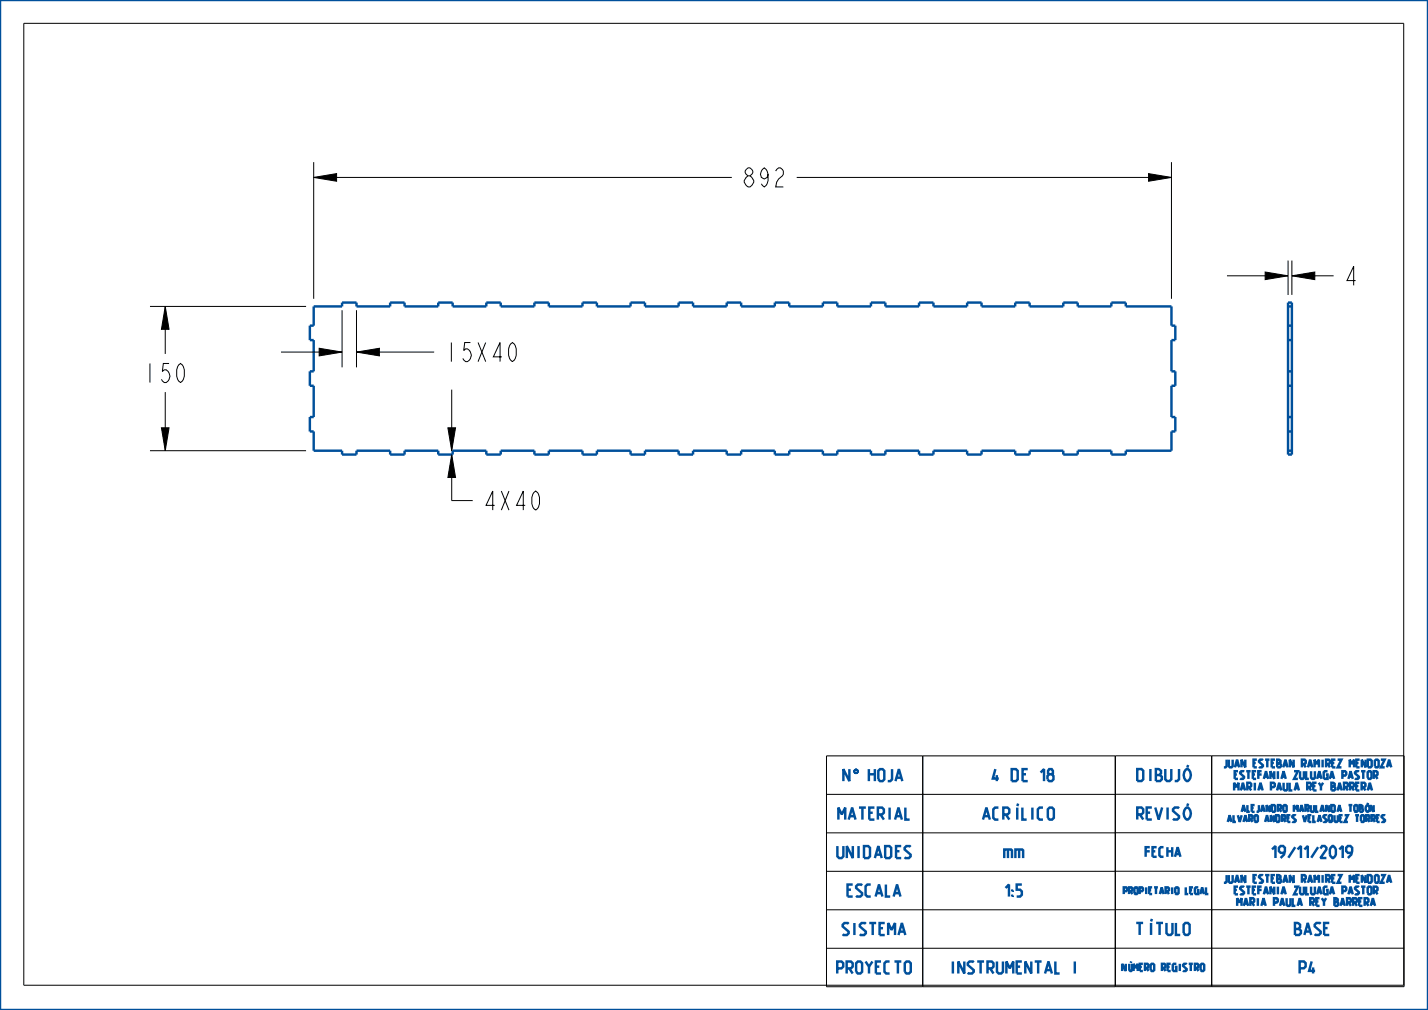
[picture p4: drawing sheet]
<svg xmlns="http://www.w3.org/2000/svg" width="297mm" height="210mm" viewBox="0 0 297 210" stroke-linecap="round" stroke-linejoin="round" font-family="sans-serif">
<path d="M65.2 36.9l4.8-.8v1.6zM238.9 36.1l4.7 .8-4.7 .8zM263.1 56.6l4.8 .7-4.8 .8zM268.7 57.3l4.8-.7v1.5zM34.4 63.7l.8 4.8h-1.6zM66.4 72.4l4.7 .8-4.7 .8zM74.1 73.2l4.8-.8v1.6zM33.6 88.9h1.6l-.8 4.8zM93.2 88.9h1.5l-.8 4.8zM93.9 94.5l.8 4.8h-1.5z" fill="#000"/>
<path d="M65.2 36.9l4.8-.8v1.6zM238.9 36.1l4.7 .8-4.7 .8zM263.1 56.6l4.8 .7-4.8 .8zM268.7 57.3l4.8-.7v1.5zM34.4 63.7l.8 4.8h-1.6zM66.4 72.4l4.7 .8-4.7 .8zM74.1 73.2l4.8-.8v1.6zM33.6 88.9h1.6l-.8 4.8zM93.2 88.9h1.5l-.8 4.8zM93.9 94.5l.8 4.8h-1.5z" fill="none" stroke="#000" stroke-width=".21"/>
<path d="M177.9 159.9h.3z" fill="#00509b"/>
<path d="M177.9 159.9h.3z" fill="none" stroke="#00509b" stroke-width=".21"/>
<path d="M177.8 160l.4-.1z" fill="#00509b"/>
<path d="M177.8 160l.4-.1z" fill="none" stroke="#00509b" stroke-width=".21"/>
<path d="M177.8 160h.5z" fill="#00509b"/>
<path d="M177.8 160h.5z" fill="none" stroke="#00509b" stroke-width=".21"/>
<path d="M177.7 160.1l.6-.1z" fill="#00509b"/>
<path d="M177.7 160.1l.6-.1z" fill="none" stroke="#00509b" stroke-width=".21"/>
<path d="M177.7 160.1h.7z" fill="#00509b"/>
<path d="M177.7 160.1h.7z" fill="none" stroke="#00509b" stroke-width=".21"/>
<path d="M177.7 160.1h.7z" fill="#00509b"/>
<path d="M177.7 160.1h.7z" fill="none" stroke="#00509b" stroke-width=".21"/>
<path d="M178 160.1h.4z" fill="#00509b"/>
<path d="M178 160.1h.4z" fill="none" stroke="#00509b" stroke-width=".21"/>
<path d="M178.1 160.1h.3z" fill="#00509b"/>
<path d="M178.1 160.1h.3z" fill="none" stroke="#00509b" stroke-width=".21"/>
<path d="M178.2 160.2h.2z" fill="#00509b"/>
<path d="M178.2 160.2h.2z" fill="none" stroke="#00509b" stroke-width=".21"/>
<path d="M178.2 160.2h.2z" fill="#00509b"/>
<path d="M178.2 160.2h.2z" fill="none" stroke="#00509b" stroke-width=".21"/>
<path d="M178.2 160.2h.2z" fill="#00509b"/>
<path d="M178.2 160.2h.2z" fill="none" stroke="#00509b" stroke-width=".21"/>
<path d="M178.3 160.2h.1l.1 .1z" fill="#00509b"/>
<path d="M178.3 160.2h.1l.1 .1z" fill="none" stroke="#00509b" stroke-width=".21"/>
<path d="M178.3 160.2l.2 .1z" fill="#00509b"/>
<path d="M178.3 160.2l.2 .1z" fill="none" stroke="#00509b" stroke-width=".21"/>
<path d="M178.3 160.3h.2z" fill="#00509b"/>
<path d="M178.3 160.3h.2z" fill="none" stroke="#00509b" stroke-width=".21"/>
<path d="M178.3 160.4l.2-.1v.1z" fill="#00509b"/>
<path d="M178.3 160.4l.2-.1v.1z" fill="none" stroke="#00509b" stroke-width=".21"/>
<path d="M178.3 160.4h.2z" fill="#00509b"/>
<path d="M178.3 160.4h.2z" fill="none" stroke="#00509b" stroke-width=".21"/>
<path d="M178.3 160.5l.2-.1v.1z" fill="#00509b"/>
<path d="M178.3 160.5l.2-.1v.1z" fill="none" stroke="#00509b" stroke-width=".21"/>
<path d="M178.3 160.5h.2z" fill="#00509b"/>
<path d="M178.3 160.5h.2z" fill="none" stroke="#00509b" stroke-width=".21"/>
<path d="M178.3 160.5h.2z" fill="#00509b"/>
<path d="M178.3 160.5h.2z" fill="none" stroke="#00509b" stroke-width=".21"/>
<path d="M178.2 160.6l.3-.1z" fill="#00509b"/>
<path d="M178.2 160.6l.3-.1z" fill="none" stroke="#00509b" stroke-width=".21"/>
<path d="M178.2 160.6l.3-.1z" fill="#00509b"/>
<path d="M178.2 160.6l.3-.1z" fill="none" stroke="#00509b" stroke-width=".21"/>
<path d="M178.1 160.7l.3-.1z" fill="#00509b"/>
<path d="M178.1 160.7l.3-.1z" fill="none" stroke="#00509b" stroke-width=".21"/>
<path d="M177.7 160.7l.7-.1z" fill="#00509b"/>
<path d="M177.7 160.7l.7-.1z" fill="none" stroke="#00509b" stroke-width=".21"/>
<path d="M177.7 160.7l.7-.1z" fill="#00509b"/>
<path d="M177.7 160.7l.7-.1z" fill="none" stroke="#00509b" stroke-width=".21"/>
<path d="M177.7 160.7h.7z" fill="#00509b"/>
<path d="M177.7 160.7h.7z" fill="none" stroke="#00509b" stroke-width=".21"/>
<path d="M177.8 160.8l.6-.1z" fill="#00509b"/>
<path d="M177.8 160.8l.6-.1z" fill="none" stroke="#00509b" stroke-width=".21"/>
<path d="M177.8 160.8h.5z" fill="#00509b"/>
<path d="M177.8 160.8h.5z" fill="none" stroke="#00509b" stroke-width=".21"/>
<path d="M177.9 160.8h.4z" fill="#00509b"/>
<path d="M177.9 160.8h.4z" fill="none" stroke="#00509b" stroke-width=".21"/>
<path d="M178 160.8h.3z" fill="#00509b"/>
<path d="M178 160.8h.3z" fill="none" stroke="#00509b" stroke-width=".21"/>
<path d="M0 0h297v210h-297zM65.2 63.7h5.9v-.8h3v.8h7v-.8h3v.8h7v-.8h3v.8h7v-.8h3v.8h7v-.8h3v.8h7v-.8h3v.8h7v-.8h3v.8h7v-.8h3v.8h7v-.8h3v.8h7v-.8h3v.8h7v-.8h3v.8h7v-.8h3v.8h7v-.8h3v.8h7v-.8h3v.8h7v-.8h3v.8h7v-.8h3v.8h7v-.8h3v.8h9.5v4h.8v3h-.8v6.5h.8v3h-.8v6.5h.8v3h-.8v4h-9.5v.8h-3v-.8h-7v.8h-3v-.8h-7v.8h-3v-.8h-7v.8h-3v-.8h-7v.8h-3v-.8h-7v.8h-3v-.8h-7v.8h-3v-.8h-7v.8h-3v-.8h-7v.8h-3v-.8h-7v.8h-3v-.8h-7v.8h-3v-.8h-7v.8h-3v-.8h-7v.8h-3v-.8h-7v.8h-3v-.8h-7v.8h-3v-.8h-7v.8h-3v-.8h-7v.8h-3v-.8h-5.9v-4h-.8v-3h.8v-6.5h-.8v-3h.8v-6.5h-.8v-3h.8zM267.9 62.9h.8v31.6h-.8zM267.9 77.2h.8M267.9 70.7h.8M267.9 67.7h.8M267.9 63.7h.8M267.9 93.7h.8M267.9 89.7h.8M267.9 86.7h.8M267.9 80.2h.8" fill="none" stroke="#00509b" stroke-width=".51"/>
<g fill="none" stroke="#000" stroke-width=".21">
<path d="M4.9 4.9h287v200h-287zM65.2 33.7v28.4M65.2 36.9h87M165.7 36.9h77.9M243.6 33.7v28.4M255.2 57.3h12.7M267.9 54.2v7.1M268.7 54.2v7.1M268.7 57.3h8.7M31.2 63.7h32.5M34.4 63.7v9.9M58.4 73.2h12.7"/>
<path d="M71.1 64.5v11.9M74.1 64.5v11.9M74.1 73.2h16.2M31.2 93.7h32.5M34.4 81.5v12.2M93.9 81v12.7M93.9 94.5v9.6h4.4M171.9 157.2h60v48h-60zM191.9 157.2v48M252 157.1v48h-20v-48l60 .1v48h-40v-48M231.9 173.2h-60M231.9 165.2h-60"/>
<path d="M232 165.1l60 .1M232 173.1l60 .1M231.9 181.2h-60M231.9 189.2h-60M231.9 197.2h-60M232 181.1l60 .1M232 189.1l60 .1M232 197.1l60 .1"/>
</g>
<g font-size="5.2">
<text x="154.2" y="38.9">892</text>
<text x="279.4" y="59.3">4</text>
<text x="92.3" y="75.2">15X40</text>
<text x="29.6" y="79.5">150</text>
<text x="100.3" y="106.1">4</text>
<text x="103.5" y="106.1">X40</text>
</g>
<g font-size="3.3" fill="#00509b">
<text x="175.2" y="162.4">N</text>
<text x="180.6" y="162.4">HOJA</text>
<text x="206.1" y="162.4">4 DE 18</text>
<text x="236.1" y="162.4">DIBUJÓ</text>
<text x="174.1" y="170.4">MATERIAL</text>
<text x="204.1" y="170.4">ACRÍLICO</text>
<text x="236.1" y="170.4">REVISÓ</text>
<text x="174.1" y="178.4">UNIDADES</text>
<text x="209" y="178.4">mm</text>
<text x="263.3" y="178.4">19/11/2019</text>
<text x="176" y="186.4">ESCALA</text>
<text x="208" y="186.4">1:5</text>
<text x="175.1" y="194.4">SISTEMA</text>
<text x="236.1" y="194.4">TÍTULO</text>
<text x="269.1" y="194.4">BASE</text>
<text x="174.1" y="202.4">PROYECTO</text>
<text x="197.3" y="202.4">INSTRUMENTAL I</text>
<text x="270.1" y="202.4">P4</text>
</g>
<text font-size="2.6" fill="#00509b" x="238.1" y="178.1">FECHA</text>
<g font-size="2.1" fill="#00509b">
<text x="254.6" y="159.6">JUAN ESTEBAN RAMIREZ MENDOZA</text>
<text x="256.9" y="162">ESTEFANIA ZULUAGA PASTOR</text>
<text x="256.9" y="164.4">MARIA PAULA REY BARRERA</text>
<text x="254.6" y="183.6">JUAN ESTEBAN RAMIREZ MENDOZA</text>
<text x="256.9" y="186">ESTEFANIA ZULUAGA PASTOR</text>
<text x="257.5" y="188.4">MARIA PAULA REY BARRERA</text>
</g>
<text font-size="2" fill="#00509b" x="233.2" y="201.9">NÚMERO REGISTRO</text>
<g font-size="1.8" fill="#00509b">
<text x="255.5" y="170.9">ALVARO ANDRES VELASQUEZ TORRES</text>
<text x="258.4" y="168.8">ALEJANDRO MARULANDA TOBÓN</text>
<text x="233.4" y="185.9">PROPIETARIO LEGAL</text>
</g>
</svg>
